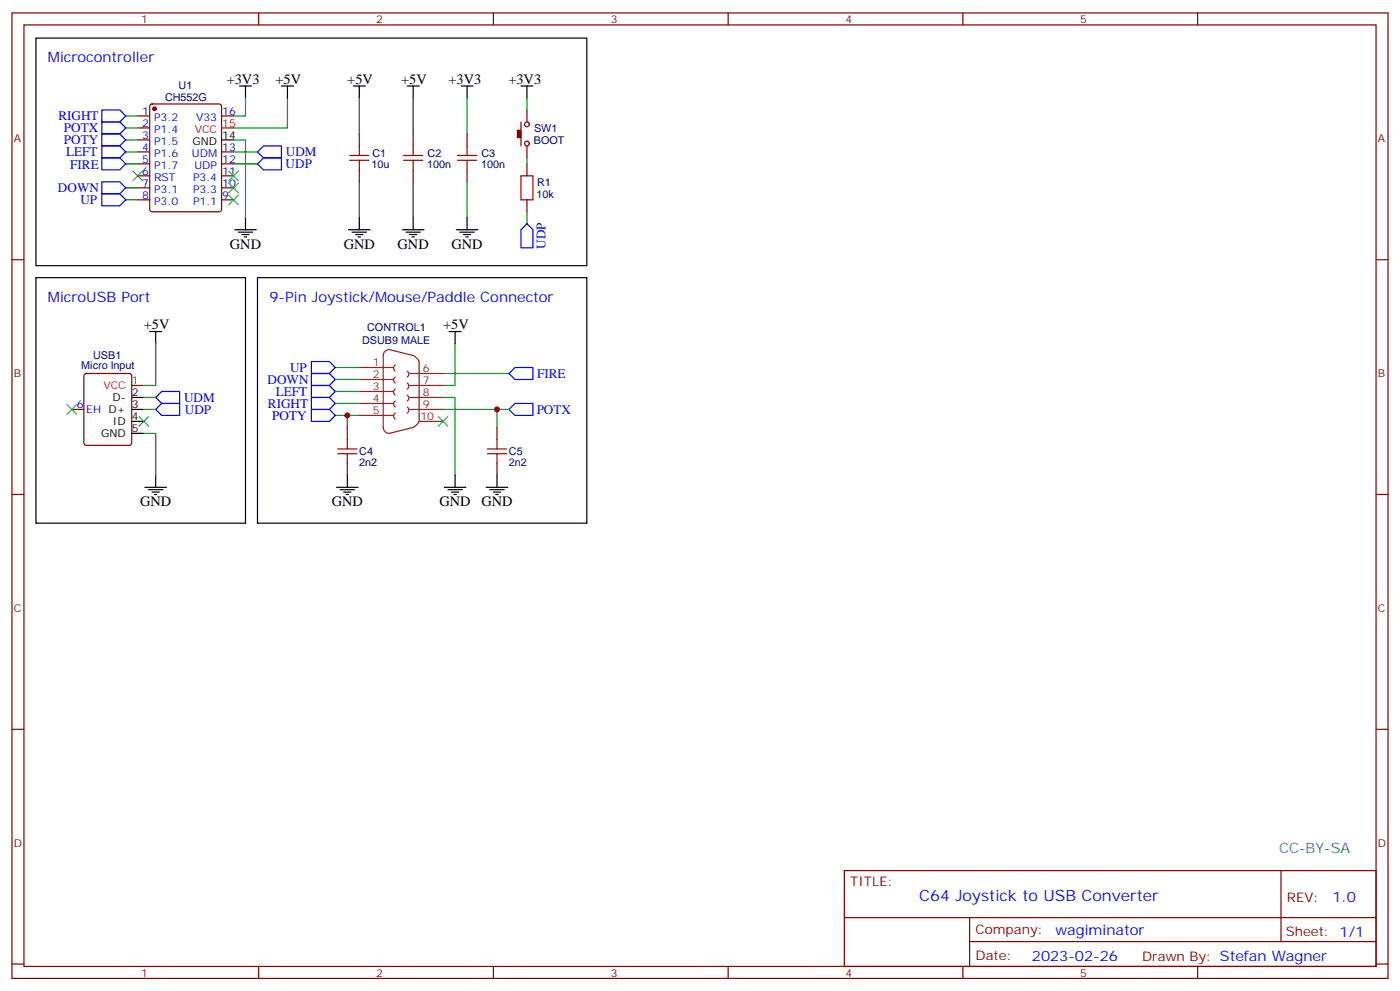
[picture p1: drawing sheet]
<svg xmlns="http://www.w3.org/2000/svg" width="412mm" height="292mm" viewBox="0 0 412 292" stroke-linecap="round" stroke-linejoin="round" font-family="sans-serif">
<g fill="none" stroke="#870000" stroke-width=".35">
<path d="M3.5 3.8h405.4v284.3h-405.4zM7.1 7.3h398.2v277.3h-398.2zM76.2 3.8v3.5M145.3 3.8v3.5M214.5 3.8v3.5M283.6 3.8v3.5M352.8 3.8v3.5M40.6 34.1h3.5M40.6 37.7h3.5M44.3 30.8l.5-.2h19.8l.6 .5 .1 30.6-.5 .6-20 .1-.6-.5-.1-30.6zM65.3 34.1h3.5M105.8 39.4v3.6"/>
<path d="M121.7 39.4v3.6M137.6 39.4v3.6M153.5 35.9v7.1M155.2 32.4v3.5M40.6 41.2h3.5M40.6 44.7h3.5M40.6 48.3h3.5M40.6 51.8h3.5M40.6 55.3h3.5M40.6 58.8h3.5M65.3 44.7h3.5M65.3 48.3h3.5"/>
<path d="M65.3 51.8h3.5M65.3 55.3h3.5M65.3 58.8h3.5M105.8 50v3.6M121.7 50v3.6M137.6 50v3.6M155.2 43v3.5M155.2 48.3v3.5M155.2 58.8v3.6M3.5 76.5h3.6M405.3 76.5h3.6M24.9 110.2l.5-.2h12.7l.7 .4v20.1l-.5 .6-12.9 .1-.7-.5v-20z"/>
<path d="M21.2 120.6h3.5M102.3 125.9v3.5M102.3 136.5v3.5M146.4 125.9v3.5M146.4 136.5v3.5M3.5 145.6h3.6M405.3 145.6h3.6M3.5 214.8h3.6M405.3 214.8h3.6M248.7 256.4h156.6v28.2h-156.6zM377.3 256.4v20.9M248.7 270.2h156.5"/>
<path d="M285.6 277.3h119.6M285.6 270.2v14.2M3.5 283.9h3.6M76.2 284.6v3.5M145.3 284.6v3.5M214.5 284.6v3.5M283.6 284.6v3.5M352.8 284.6v3.5M405.3 283.9h3.6"/>
<circle cx="155.2" cy="36.6" r=".71"/>
<circle cx="155.2" cy="42.3" r=".71"/>
</g>
<g fill="none" stroke="#000" stroke-width=".35">
<path d="M10.6 11.2h162.3v67h-162.3zM70.6 25.3h3.5M72.3 25.3v3.6M82.9 25.3h3.5M84.7 25.3v3.6M104.1 25.3h3.5M105.8 25.3v3.6M119.9 25.3h3.6M121.7 25.3v3.6M135.8 25.3h3.5M137.6 25.3v3.6M153.5 25.3h3.5"/>
<path d="M155.2 25.3v3.6M65.3 41.2h3.5M69.1 67.7h6.4M70.2 68.4h4.2M71.3 69.1h2.1M72 69.8h.7M72.3 64.1v3.6M102.7 67.7h6.3M103.7 68.4h4.2M104.8 69.1h2.1M105.5 69.8h.7M105.8 64.1v3.6"/>
<path d="M118.5 67.7h6.4M119.6 68.4h4.2M120.6 69.1h2.2M121.4 69.8h.7M121.7 64.1v3.6M134.4 67.7h6.4M135.5 68.4h4.2M136.5 69.1h2.1M137.2 69.8h.7M137.6 64.1v3.6M10.6 81.8h61.7v72.3h-61.7zM44.1 97.6h3.5"/>
<path d="M45.9 97.6v3.6M75.8 81.8h97.1v72.3h-97.1zM132.3 97.6h3.5M134.1 97.6v3.6M38.8 117.1h3.5M38.8 127.6h3.5M38.8 124.1h3.5M38.8 120.6h3.5M45.9 140v3.5M102.3 140v3.5M134.1 140v3.5M146.4 140v3.5"/>
<path d="M42.7 143.5h6.3M43.7 144.2h4.3M44.8 144.9h2.1M45.5 145.6h.7M99.1 143.5h6.4M100.2 144.2h4.2M101.2 144.9h2.2M102 145.6h.7M130.9 143.5h6.3M131.9 144.2h4.3M133 144.9h2.1M133.7 145.6h.7"/>
<path d="M143.2 143.5h6.4M144.3 144.2h4.2M145.3 144.9h2.2M146 145.6h.8"/>
</g>
<path d="M65.3 37.7h3.5M38.8 113.5h3.5" fill="none" stroke="#f00" stroke-width=".35"/>
<g fill="none" stroke="#3c3" stroke-width=".35">
<path d="M39.2 50.4l2.8 2.8M42 50.4l-2.8 2.8M67.4 50.4l2.8 2.8M67.4 53.9l2.8 2.8M67.4 57.4l2.8 2.9M70.2 50.4l-2.8 2.8M70.2 53.9l-2.8 2.8M70.2 57.4l-2.8 2.9M19.8 119.2l2.8 2.8M22.6 119.2l-2.8 2.8M40.9 122.7l2.8 2.8M43.7 122.7l-2.8 2.8"/>
<path d="M129.1 122.7l2.8 2.8M131.9 122.7l-2.8 2.8"/>
</g>
<g fill="none" stroke="#008700" stroke-width=".35">
<path d="M37 34.1h3.6M37 37.7h3.6M72.3 28.9v5.2h-3.5M84.7 28.9v8.8h-15.9M105.8 28.9v10.5M121.7 28.9v10.5M137.6 28.9v10.5M155.2 28.9v3.5M37 44.7h3.6M37 48.3h3.6M37 41.2h3.6M37 55.3h3.6"/>
<path d="M37 58.8h3.6M68.8 41.2h3.5v22.9M68.8 44.7h7M68.8 48.3h7M105.8 53.6v10.5M121.7 53.6v10.5M137.6 53.6v10.5M155.2 46.5v1.8M155.2 62.4v3.5M42.3 117.1h3.6M45.9 101.2v12.3h-3.6M98.8 108.2h7"/>
<path d="M98.8 111.8h7M98.8 115.3h7M98.8 118.8h7M130.5 117.1h3.6v22.9M130.5 110h19.4M134.1 101.2v12.3h-3.6M42.3 127.6h3.6v12.4M42.3 120.6h3.6M98.8 122.3h7M102.3 122.3v3.6M130.5 120.6h19.4M146.4 120.6v5.3"/>
</g>
<g fill="none" stroke="#00f" stroke-width=".35">
<path d="M30 35.9h5.3l1.7 1.8-1.7 1.7h-5.3zM30 39.4h5.3l1.7 1.8-1.7 1.8h-5.3zM30 32.4h5.3l1.7 1.7-1.7 1.8h-5.3zM30 46.5h5.3l1.7 1.8-1.7 1.7h-5.3zM30 57.1h5.3l1.7 1.7-1.7 1.8h-5.3zM30 53.6h5.3l1.7 1.7-1.7 1.8h-5.3zM30 43h5.3l1.7 1.7-1.7 1.8h-5.3zM75.8 44.7l1.8-1.7h5.3v3.5h-5.3zM75.8 48.3l1.8-1.8h5.3v3.5h-5.3zM153.5 67.7l1.7-1.8 1.8 1.8v5.3h-3.5zM45.9 117.1l1.7-1.8h5.3v3.5h-5.3zM91.7 106.5h5.3l1.8 1.7-1.8 1.8h-5.3z"/>
<path d="M91.7 110h5.3l1.8 1.8-1.8 1.7h-5.3zM91.7 113.5h5.3l1.8 1.8-1.8 1.8h-5.3zM91.7 117.1h5.3l1.8 1.7-1.8 1.8h-5.3zM149.9 110l1.8-1.8h5.3v3.6h-5.3zM45.9 120.6l1.7-1.8h5.3v3.5h-5.3zM91.7 120.6h5.3l1.8 1.7-1.8 1.8h-5.3zM149.9 120.6l1.8-1.8h5.3v3.5h-5.3z"/>
</g>
<g fill="none" stroke="#a10000" stroke-width=".35">
<path d="M103 45.8h5.7M103 47.2h5.7M105.8 43v2.8M105.8 47.2v2.8M118.9 45.8h5.6M118.9 47.2h5.6M121.7 43v2.8M121.7 47.2v2.8M134.8 45.8h5.6M134.8 47.2h5.6M137.6 43v2.8M137.6 47.2v2.8"/>
<path d="M153.5 51.8h3.5v7h-3.5zM99.5 133.6h5.6M99.5 132.2h5.6M102.3 129.4v2.8M102.3 133.6v2.9M143.6 133.6h5.6M143.6 132.2h5.6M146.4 129.4v2.8M146.4 133.6v2.9"/>
</g>
<g fill="#870000" stroke="#870000" stroke-width=".35">
<path d="M152.4 38.4h1.1v2.1h-1.1z"/>
<circle cx="45.5" cy="32" r=".53"/>
</g>
<g fill="none" stroke="#8c2424" stroke-width=".35">
<path d="M105.8 108.2h9.9M105.8 111.8h9.9M105.8 115.3h9.9M105.8 118.8h9.9M113.4 103.5l1.3-.6 7 1.8 .9 .6 .9 1.2v17.6l-.6 .9-1.2 .9-7 1.7a1.76 1.76 0 0 1-1.8-1.7v-21.2zM116.4 118.1l-.5 .8 .5 1M116.4 114.6l-.5 .8 .5 .9M116.4 111.1l-.5 .8 .5 .9M116.4 107.5l-.5 .9 .5 .9M119.9 119.9l.5 .9-.5 .8M119.9 116.3l.5 1-.5 .8M119.9 112.8l.5 .9-.5 .9"/>
<path d="M119.9 109.3l.5 .9-.5 .9M120.6 110h9.9M120.6 113.5h9.9M120.6 117.1h9.9M105.8 122.3h9.9M116.4 121.6l-.5 .9 .5 .9M120.6 120.6h9.9M123.5 124.1h7"/>
</g>
<g fill="#c00">
<circle cx="146.4" cy="120.6" r=".88"/>
<circle cx="102.3" cy="122.3" r=".88"/>
</g>
<text font-size="4.6" fill="#00f" x="270.8" y="265.4">C64 Joystick to USB Converter</text>
<g font-size="4.2" fill="#00f">
<text x="14.1" y="18.3">Microcontroller</text>
<text x="14.1" y="88.8">MicroUSB Port</text>
<text x="79.4" y="88.8">9-Pin Joystick/Mouse/Paddle Connector</text>
<text x="392.5" y="265.7">1.0</text>
<text x="310.9" y="275.2">wagiminator</text>
<text x="304" y="283">2023-02-26</text>
</g>
<g font-size="4.2">
<text x="66.8" y="24.6">+3V3</text>
<text x="81.1" y="24.6">+5V</text>
<text x="102.3" y="24.6">+5V</text>
<text x="118.2" y="24.6">+5V</text>
<text x="132.1" y="24.6">+3V3</text>
<text x="149.7" y="24.6">+3V3</text>
<text x="67.7" y="73.3">GND</text>
<text x="101.2" y="73.3">GND</text>
<text x="117.1" y="73.3">GND</text>
<text x="133" y="73.3">GND</text>
<text x="42.3" y="96.9">+5V</text>
<text x="130.5" y="96.9">+5V</text>
<text x="41.3" y="149.2">GND</text>
<text x="97.7" y="149.2">GND</text>
<text x="129.5" y="149.2">GND</text>
<text x="141.8" y="149.2">GND</text>
</g>
<text font-size="4.2" fill="#0099b0" x="376.8" y="251.1">CC-BY-SA</text>
<g font-size="3.9" fill="#00f">
<text x="17.2" y="35.4">RIGHT</text>
<text x="18.8" y="38.9">POTX</text>
<text x="18.8" y="42.5">POTY</text>
<text x="19.5" y="46">LEFT</text>
<text x="84.2" y="46">UDM</text>
<text x="20.7" y="49.6">FIRE</text>
<text x="84.1" y="49.6">UDP</text>
<text x="17.1" y="56.6">DOWN</text>
<text x="23.7" y="60.1">UP</text>
<text x="160.7" y="73.2" transform="rotate(-90 160.7 73.2)">UDP</text>
<text x="78.8" y="113">DOWN</text>
<text x="85.4" y="109.5">UP</text>
<text x="158.2" y="111.2">FIRE</text>
<text x="54.2" y="118.4">UDM</text>
<text x="81.2" y="116.6">LEFT</text>
<text x="54.4" y="121.9">UDP</text>
<text x="78.9" y="120.1">RIGHT</text>
<text x="80.2" y="123.6">POTY</text>
<text x="158.1" y="121.8">POTX</text>
</g>
<g font-size="3.9" fill="#800">
<text x="250.5" y="261">TITLE:</text>
<text x="379.1" y="265.7">REV:</text>
<text x="287.4" y="275.2">Company:</text>
<text x="378.7" y="275.8">Sheet: 1/1</text>
<text x="287.4" y="282.9">Date:</text>
<text x="336.4" y="282.9">Drawn By: Stefan Wagner</text>
</g>
<g font-size="3.2" fill="#800">
<text x="41.6" y="6.8">1</text>
<text x="110.8" y="6.8">2</text>
<text x="179.9" y="6.8">3</text>
<text x="249.1" y="6.8">4</text>
<text x="318.2" y="6.8">5</text>
<text x="4.1" y="41.9">A</text>
<text x="405.9" y="41.9">A</text>
<text x="4.1" y="111.1">B</text>
<text x="405.9" y="111.1">B</text>
<text x="4.1" y="180.2">C</text>
<text x="405.9" y="180.2">C</text>
<text x="4.1" y="249.3">D</text>
<text x="405.9" y="249.3">D</text>
<text x="41.6" y="287.6">1</text>
<text x="110.8" y="287.6">2</text>
<text x="179.9" y="287.6">3</text>
<text x="249.1" y="287.6">4</text>
<text x="318.2" y="287.6">5</text>
</g>
<g font-size="3.2" fill="#000080">
<text x="48.6" y="29.6">CH552G</text>
<text x="52.6" y="26.3">U1</text>
<text x="157.3" y="38.8">SW1</text>
<text x="109.7" y="46.2">C1</text>
<text x="126" y="46.3">C2</text>
<text x="141.8" y="46.3">C3</text>
<text x="157.3" y="42.3">BOOT</text>
<text x="109.4" y="49.4">10u</text>
<text x="125.9" y="49.4">100n</text>
<text x="141.7" y="49.4">100n</text>
<text x="158.1" y="58.2">10k</text>
<text x="158.2" y="54.7">R1</text>
<text x="106.7" y="101.2">DSUB9 MALE</text>
<text x="108.2" y="97.3">CONTROL1</text>
<text x="27.4" y="105.7">USB1</text>
<text x="24" y="108.7">Micro Input</text>
<text x="105.8" y="137.2">2n2</text>
<text x="105.8" y="134.1">C4</text>
<text x="149.9" y="137.2">2n2</text>
<text x="149.9" y="134.1">C5</text>
</g>
<g font-size="3.2" fill="#00f">
<text x="41.9" y="33.8">1</text>
<text x="45.4" y="35.6">P3.2</text>
<text x="57.8" y="35.6">V33</text>
<text x="65.4" y="33.8">16</text>
<text x="41.9" y="37.3">2</text>
<text x="41.9" y="40.9">3</text>
<text x="45.4" y="39.1">P1.4</text>
<text x="41.9" y="44.4">4</text>
<text x="41.9" y="47.9">5</text>
<text x="45.4" y="42.6">P1.5</text>
<text x="45.4" y="46.1">P1.6</text>
<text x="56.5" y="46.1">UDM</text>
<text x="65.4" y="47.9">12</text>
<text x="65.4" y="44.4">13</text>
<text x="41.9" y="51.4">6</text>
<text x="45.4" y="49.7">P1.7</text>
<text x="45.4" y="53.2">RST</text>
<text x="56.9" y="53.2">P3.4</text>
<text x="57.3" y="49.7">UDP</text>
<text x="65.4" y="51.4">11</text>
<text x="41.9" y="55">7</text>
<text x="41.9" y="58.5">8</text>
<text x="45.4" y="56.7">P3.1</text>
<text x="56.9" y="56.7">P3.3</text>
<text x="65.4" y="58.5">9</text>
<text x="65.4" y="55">10</text>
<text x="45.4" y="60.3">P3.0</text>
<text x="56.9" y="60.3">P1.1</text>
<text x="22.7" y="120.2">6</text>
<text x="25.4" y="121.6">EH D+</text>
</g>
<g font-size="3.2" fill="#f00">
<text x="57.4" y="39.1">VCC</text>
<text x="65.4" y="37.3">15</text>
<text x="38.8" y="113.2">1</text>
<text x="30.4" y="114.6">VCC</text>
</g>
<g font-size="3.2">
<text x="65.4" y="40.9">14</text>
<text x="56.7" y="42.6">GND</text>
<text x="33.2" y="118.1">D-</text>
<text x="38.8" y="116.7">2</text>
<text x="33.3" y="125.2">ID</text>
<text x="38.8" y="123.8">4</text>
<text x="38.8" y="120.2">3</text>
<text x="29.8" y="128.7">GND</text>
<text x="38.8" y="127.3">5</text>
</g>
<g font-size="3.2" fill="#8d2323">
<text x="109.8" y="107.9">1</text>
<text x="109.8" y="111.4">2</text>
<text x="124.5" y="109.6">6</text>
<text x="124.5" y="113.2">7</text>
<text x="109.8" y="114.9">3</text>
<text x="109.8" y="118.5">4</text>
<text x="124.5" y="116.7">8</text>
<text x="109.8" y="122">5</text>
<text x="123.8" y="123.8">10</text>
<text x="124.5" y="120.2">9</text>
</g>
</svg>
